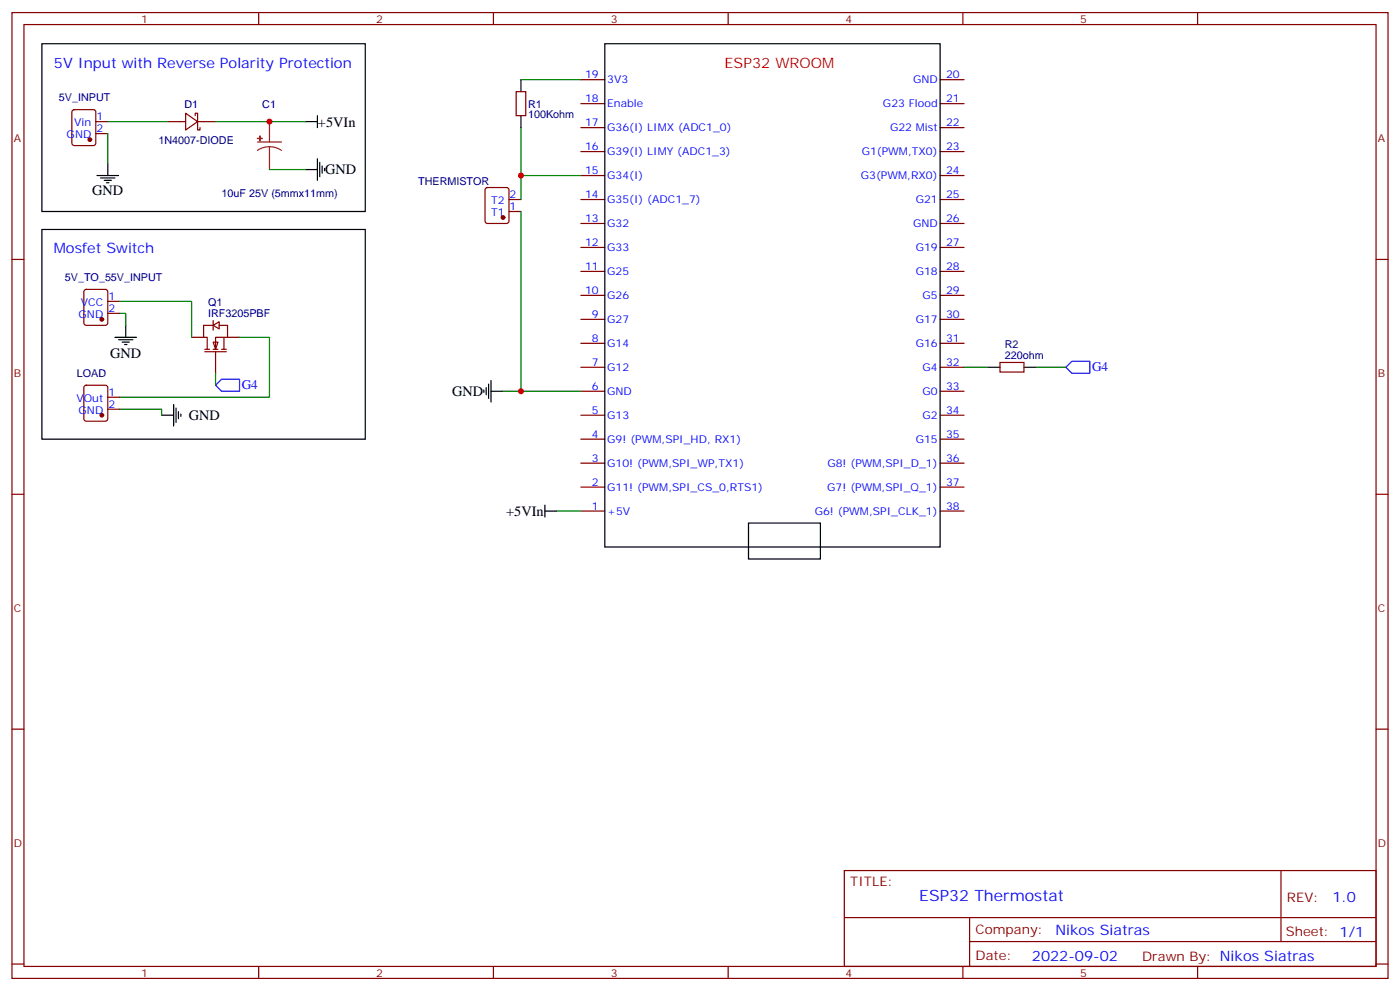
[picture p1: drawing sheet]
<svg xmlns="http://www.w3.org/2000/svg" width="412mm" height="292mm" viewBox="0 0 412 292" stroke-linecap="round" stroke-linejoin="round" font-family="sans-serif">
<g fill="none" stroke="#870000" stroke-width=".35">
<path d="M3.5 3.7h405.4v284.3h-405.4zM7.1 7.2h398.2v277.3h-398.2zM76.2 3.7v3.5M145.3 3.7v3.5M214.5 3.7v3.5M283.6 3.7v3.5M352.8 3.7v3.5M21.4 32.5l.5-.2h5.6l.7 .4v9.5l-.4 .6-5.9 .1-.7-.5v-9.4zM28.2 39.3h3.5M28.2 35.8h3.5M171.1 23.5h7.1M171.1 30.5h7.1"/>
<path d="M171.1 37.6h7.1M276.9 23.5h7.1M276.9 30.5h7.1M276.9 37.6h7.1M143.1 55.4l.5-.2h5.6l.7 .4v9.5l-.4 .6-5.9 .1-.7-.5v-9.4zM149.9 58.7h3.6M171.1 44.6h7.1M171.1 51.7h7.1M171.1 58.7h7.1M276.9 44.6h7.1M276.9 51.7h7.1M276.9 58.7h7.1"/>
<path d="M3.5 76.4h3.6M149.9 62.3h3.6M171.1 65.8h7.1M171.1 72.8h7.1M171.1 79.9h7.1M276.9 65.8h7.1M276.9 72.8h7.1M276.9 79.9h7.1M405.3 76.4h3.6M171.1 87h7.1M171.1 94h7.1M276.9 87h7.1"/>
<path d="M276.9 94h7.1M171.1 101.1h7.1M171.1 108.1h7.1M171.1 115.2h7.1M276.9 101.1h7.1M276.9 108.1h7.1M276.9 115.2h7.1M171.1 122.2h7.1M171.1 129.3h7.1M171.1 136.3h7.1M276.9 122.2h7.1M276.9 129.3h7.1"/>
<path d="M276.9 136.3h7.1M3.5 145.5h3.6M171.1 143.4h7.1M171.1 150.5h7.1M276.9 143.4h7.1M276.9 150.5h7.1M405.3 145.5h3.6M3.5 214.7h3.6M405.3 214.7h3.6M248.7 256.3h156.6v28.2h-156.6zM377.3 256.3v20.9M248.7 270.1h156.5"/>
<path d="M285.6 277.2h119.6M285.6 270.1v14.2M3.5 283.8h3.6M76.2 284.5v3.5M145.3 284.5v3.5M214.5 284.5v3.5M283.6 284.5v3.5M352.8 284.5v3.5M405.3 283.8h3.6"/>
</g>
<g fill="none" stroke="#000" stroke-width=".35">
<path d="M12.3 12.9h95.3v49.4h-95.3zM178.2 12.9h98.7v148.1h-98.7zM90 35.8h3.5M93.5 34v3.6M28.6 51.7h6.3M29.6 52.4h4.3M30.7 53.1h2.1M31.4 53.8h.7M31.7 48.2v3.5M12.3 67.6h95.3v61.7h-95.3zM142.5 114.8v.7M143.2 114.1v2.1"/>
<path d="M143.9 113.1v4.2M144.6 115.2h3.6M144.6 112v6.4M160.5 150.5h3.5M160.5 148.7v3.5M220.5 154h21.2v10.6h-21.2z"/>
</g>
<path d="M31.7 39.3v8.9M153.5 37.6v14.1h17.6M153.5 23.5h17.6M153.5 51.7v7M153.5 62.3v52.9h17.6M164 150.5h7.1" fill="none" stroke="#008700" stroke-width=".35"/>
<g fill="#870000" stroke="#870000" stroke-width=".35">
<circle cx="148.2" cy="64" r=".53"/>
<circle cx="26.5" cy="41.1" r=".53"/>
</g>
<g fill="#fff" stroke="#870000" stroke-width=".35">
<path d="M62.8 100.7h1.4l-.7 2.1z"/>
<path d="M62.8 95.8l1.8-1.1v2.1z"/>
</g>
<g fill="none" stroke="#870000" stroke-width=".35">
<path d="M49.4 35.8h5.3M54.7 33.3l3.5 2.5-3.5 2.5zM57.5 34v-.7h.7v5h.7v-.7M58.2 35.8h5.3M152 27h2.9v7h-2.9zM24.9 85.4l.5-.2h5.6l.7 .4v9.5l-.4 .6-5.9 .1-.7-.5v-9.4zM31.7 92.3h3.6M31.7 88.7h3.6M56.4 99.3h3.6M62.8 95.8h-2.8v3.5h1v3.5M62.8 94.4v2.8M64.6 95.8h2.4v3.5h-3.5v3.5"/>
<path d="M66 99.3v3.5M67 99.3h3.6M24.9 113.6l.5-.2h5.6l.7 .4v9.5l-.4 .6-5.9 .1-.7-.5v-9.4zM31.7 116.9h3.6M60.3 103.5h6.4M60.3 102.8h1.4M62.8 102.8h1.4M63.5 103.5v6.4M65.3 102.8h1.4M294.6 106.7h7v2.8h-7zM31.7 120.5h3.6"/>
</g>
<path d="M63.5 113.4l1.8-1.7h5.3v3.5h-5.3zM314 108.1l1.7-1.7h5.3v3.5h-5.3z" fill="none" stroke="#00f" stroke-width=".35"/>
<g fill="#870000" stroke="#870000" stroke-width=".35">
<circle cx="30" cy="94" r=".53"/>
<circle cx="30" cy="122.2" r=".53"/>
</g>
<g fill="none" stroke="#000" stroke-width=".35">
<path d="M153.5 23.5v3.5M153.5 34v3.6M90 49.9h3.5M93.5 46.7v6.4M94.2 47.8v4.2M94.9 48.9v2.1M95.6 49.6v.7M33.9 99.3h6.3M37 95.8v3.5M34.9 100h4.3M36 100.7h2.1M36.7 101.4h.7"/>
<path d="M51.2 119.1v6.3M291 108.1h3.6M301.6 108.1h3.6M47.6 122.2h3.6M51.9 120.1v4.3M52.6 121.2v2.1M53.3 121.9v.7"/>
</g>
<path d="M31.7 35.8h17.7M63.5 35.8h26.5M79.4 49.9h10.6M35.3 92.3h1.7v3.5M35.3 88.7h21.1v10.6M70.6 99.3h8.8v17.6h-44.1M63.5 109.9v3.5M148.2 115.2h5.3M284 108.1h7M305.2 108.1h8.8M35.3 120.5h12.3v1.7" fill="none" stroke="#008700" stroke-width=".35"/>
<g fill="#8c2424" stroke="#8c2424" stroke-width=".35">
<path d="M76.6 40v1.5z"/>
<path d="M75.8 40.7l1.5 .1z"/>
</g>
<path d="M79.4 35.8v6M75.8 41.8h7.1M79.4 43.2l-1.9 .3-1.7 .8M79.4 43.2l1.8 .3 1.7 .8M79.4 43.2v6.7" fill="none" stroke="#8c2424" stroke-width=".35"/>
<g fill="#c00">
<circle cx="153.5" cy="51.7" r=".88"/>
<circle cx="153.5" cy="115.2" r=".88"/>
<circle cx="79.4" cy="35.8" r=".88"/>
</g>
<text font-size="4.6" fill="#00f" x="270.8" y="265.3">ESP32 Thermostat</text>
<g font-size="4.2" fill="#00f">
<text x="15.9" y="19.9">5V Input with Reverse Polarity Protection</text>
<text x="15.9" y="74.6">Mosfet Switch</text>
<text x="392.5" y="265.6">1.0</text>
<text x="310.9" y="275.1">Nikos Siatras</text>
<text x="304" y="282.9">2022-09-02</text>
</g>
<text font-size="4.2" fill="#f00" x="213.4" y="19.9">ESP32 WROOM</text>
<g font-size="4.2">
<text x="93.7" y="37.2">+5VIn</text>
<text x="95.8" y="51.3">GND</text>
<text x="27.2" y="57.3">GND</text>
<text x="32.5" y="105.4">GND</text>
<text x="133.2" y="116.6">GND</text>
<text x="55.6" y="123.6">GND</text>
<text x="149.1" y="151.9">+5VIn</text>
</g>
<g font-size="3.9" fill="#00f">
<text x="321.7" y="109.3">G4</text>
<text x="71.2" y="114.6">G4</text>
</g>
<g font-size="3.9" fill="#800">
<text x="250.5" y="260.9">TITLE:</text>
<text x="379.1" y="265.6">REV:</text>
<text x="287.4" y="275.1">Company:</text>
<text x="378.7" y="275.7">Sheet: 1/1</text>
<text x="287.4" y="282.8">Date:</text>
<text x="336.4" y="282.8">Drawn By: Nikos Siatras</text>
</g>
<g font-size="3.2" fill="#800">
<text x="41.6" y="6.7">1</text>
<text x="110.8" y="6.7">2</text>
<text x="179.9" y="6.7">3</text>
<text x="249.1" y="6.7">4</text>
<text x="318.2" y="6.7">5</text>
<text x="4.1" y="41.8">A</text>
<text x="405.9" y="41.8">A</text>
<text x="4.1" y="110.9">B</text>
<text x="405.9" y="110.9">B</text>
<text x="4.1" y="180.1">C</text>
<text x="405.9" y="180.1">C</text>
<text x="4.1" y="249.2">D</text>
<text x="405.9" y="249.2">D</text>
<text x="41.6" y="287.5">1</text>
<text x="110.8" y="287.5">2</text>
<text x="179.9" y="287.5">3</text>
<text x="249.1" y="287.5">4</text>
<text x="318.2" y="287.5">5</text>
</g>
<g font-size="3.2" fill="#00f">
<text x="172.4" y="23.1">19</text>
<text x="278.7" y="23.1">20</text>
<text x="178.9" y="24.5">3V3</text>
<text x="268.9" y="24.5">GND</text>
<text x="28.4" y="35.5">1</text>
<text x="172.4" y="30.2">18</text>
<text x="178.9" y="31.6">Enable</text>
<text x="260.1" y="31.6">G23 Flood</text>
<text x="278.7" y="30.2">21</text>
<text x="19.6" y="40.7">GND</text>
<text x="21.9" y="37.2">Vin</text>
<text x="28.4" y="39">2</text>
<text x="172.4" y="37.2">17</text>
<text x="178.9" y="38.6">G36(I) LIMX (ADC1_0)</text>
<text x="262.2" y="38.6">G22 Mist</text>
<text x="278.7" y="37.2">22</text>
<text x="172.4" y="44.3">16</text>
<text x="178.9" y="45.7">G39(I) LIMY (ADC1_3)</text>
<text x="253.8" y="45.7">G1(PWM,TX0)</text>
<text x="278.7" y="44.3">23</text>
<text x="172.4" y="51.3">15</text>
<text x="178.9" y="52.7">G34(I)</text>
<text x="253.6" y="52.7">G3(PWM,RX0)</text>
<text x="278.7" y="51.3">24</text>
<text x="150.1" y="58.4">2</text>
<text x="172.4" y="58.4">14</text>
<text x="178.9" y="59.8">G35(I) (ADC1_7)</text>
<text x="269.7" y="59.8">G21</text>
<text x="278.7" y="58.4">25</text>
<text x="144.7" y="63.7">T1</text>
<text x="144.7" y="60.1">T2</text>
<text x="150.1" y="61.9">1</text>
<text x="172.4" y="65.4">13</text>
<text x="278.7" y="65.4">26</text>
<text x="178.9" y="66.9">G32</text>
<text x="268.9" y="66.9">GND</text>
<text x="172.4" y="72.5">12</text>
<text x="178.9" y="73.9">G33</text>
<text x="269.7" y="73.9">G19</text>
<text x="278.7" y="72.5">27</text>
<text x="172.4" y="79.6">11</text>
<text x="178.9" y="81">G25</text>
<text x="269.7" y="81">G18</text>
<text x="278.7" y="79.6">28</text>
<text x="31.9" y="88.4">1</text>
<text x="172.4" y="86.6">10</text>
<text x="178.9" y="88">G26</text>
<text x="271.7" y="88">G5</text>
<text x="278.7" y="86.6">29</text>
<text x="23.2" y="93.7">GND</text>
<text x="23.8" y="90.1">VCC</text>
<text x="31.9" y="91.9">2</text>
<text x="174.4" y="93.7">9</text>
<text x="178.9" y="95.1">G27</text>
<text x="269.7" y="95.1">G17</text>
<text x="278.7" y="93.7">30</text>
<text x="174.4" y="100.7">8</text>
<text x="278.7" y="100.7">31</text>
<text x="174.4" y="107.8">7</text>
<text x="178.9" y="102.1">G14</text>
<text x="269.7" y="102.1">G16</text>
<text x="278.7" y="107.8">32</text>
<text x="178.9" y="109.2">G12</text>
<text x="271.7" y="109.2">G4</text>
<text x="22.5" y="118.4">VOut</text>
<text x="31.9" y="116.6">1</text>
<text x="174.4" y="114.8">6</text>
<text x="178.9" y="116.2">GND</text>
<text x="271.7" y="116.2">G0</text>
<text x="278.7" y="114.8">33</text>
<text x="23.2" y="121.9">GND</text>
<text x="31.9" y="120.1">2</text>
<text x="174.4" y="121.9">5</text>
<text x="178.9" y="123.3">G13</text>
<text x="271.7" y="123.3">G2</text>
<text x="278.7" y="121.9">34</text>
<text x="174.4" y="128.9">4</text>
<text x="178.9" y="130.4">G9! (PWM,SPI_HD, RX1)</text>
<text x="269.7" y="130.4">G15</text>
<text x="278.7" y="128.9">35</text>
<text x="174.4" y="136">3</text>
<text x="178.9" y="137.4">G10! (PWM,SPI_WP,TX1)</text>
<text x="243.7" y="137.4">G8! (PWM,SPI_D_1)</text>
<text x="278.7" y="136">36</text>
<text x="174.4" y="143.1">2</text>
<text x="278.7" y="143.1">37</text>
<text x="178.9" y="144.5">G11! (PWM,SPI_CS_0,RTS1)</text>
<text x="243.7" y="144.5">G7! (PWM,SPI_Q_1)</text>
<text x="174.4" y="150.1">1</text>
<text x="178.9" y="151.5">+5V</text>
<text x="240" y="151.5">G6! (PWM,SPI_CLK_1)</text>
<text x="278.7" y="150.1">38</text>
</g>
<g font-size="3.2" fill="#000080">
<text x="17.3" y="29.8">5V_INPUT</text>
<text x="54.3" y="31.7">D1</text>
<text x="77.3" y="31.7">C1</text>
<text x="155.6" y="34.8">100Kohm</text>
<text x="155.6" y="31.7">R1</text>
<text x="46.7" y="42.3">1N4007-DIODE</text>
<text x="65.3" y="58.1">10uF 25V (5mmx11mm)</text>
<text x="123.2" y="54.5">THERMISTOR</text>
<text x="19.1" y="82.7">5V_TO_55V_INPUT</text>
<text x="61.3" y="93.3">IRF3205PBF</text>
<text x="61.3" y="90.1">Q1</text>
<text x="296" y="105.7">220ohm</text>
<text x="296" y="102.5">R2</text>
<text x="22.6" y="110.9">LOAD</text>
</g>
</svg>
